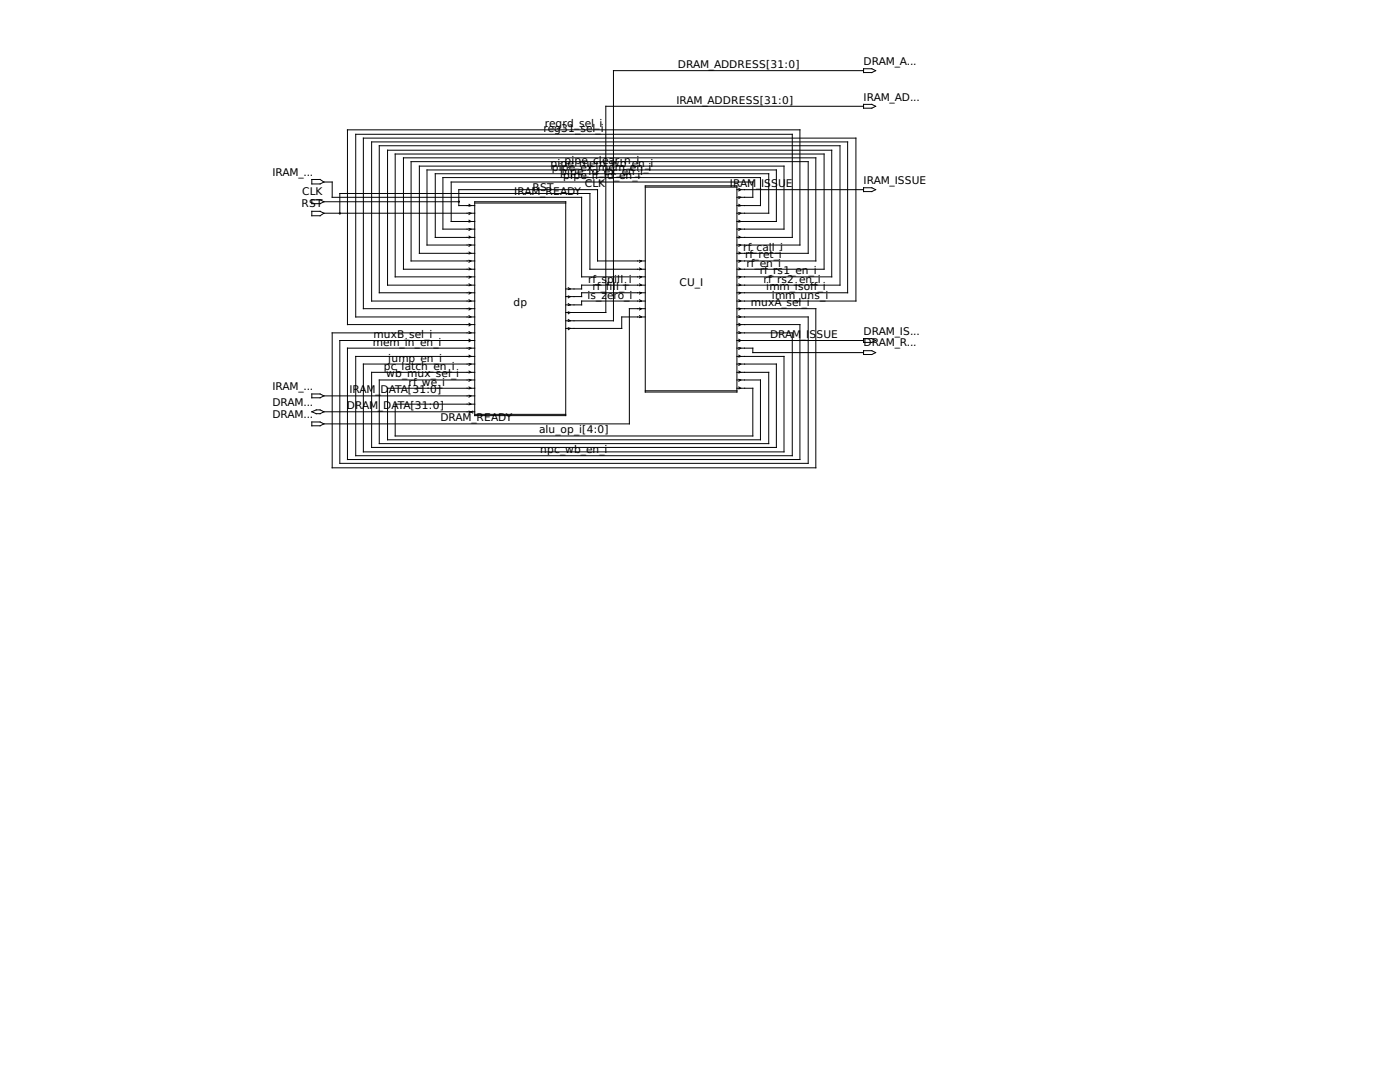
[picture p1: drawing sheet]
<svg xmlns="http://www.w3.org/2000/svg" width="279mm" height="216mm" viewBox="0 0 279 216" stroke-linecap="round" stroke-linejoin="round" font-family="sans-serif">
<g fill="none" stroke="#000" stroke-width=".2">
<path d="M172.3 14.1h-49.9v49.9h-9.5M172.3 13.7h1.7l.8 .4-.8 .4h-1.7zM62.2 39.9h1.7l.7 .4-.7 .3h-1.7zM62.2 35.8h1.7l.7 .5-.7 .4h-1.7zM64.6 36.3h1.7v3.1h49.8v15.8h12.7M128.8 37.1h18.3v41.1h-18.3zM128.8 37.3h18.3M147.1 39.4h3.1v-3.1h-60.2v7.9h4.7M147.1 37.8h25.2M147.4 37.6l.4 .2-.4 .3M147.4 39.2l.4 .2-.4 .2M172.3 21.2h-51.4v41.2h-8"/>
<path d="M172.3 37.5h1.7l.8 .3-.8 .4h-1.7zM172.3 20.8h1.7l.8 .4-.8 .4h-1.7zM62.2 42.2h1.7l.7 .3-.7 .6h-1.7zM64.6 40.3h27M64.6 42.5h30.1M67.8 42.5v-3.9h49.9v15.1h11.1M93.6 40.8l.4 .2-.4 .1M93.6 42.4l.4 .1-.4 .3M93.6 43.9l.4 .3-.4 .1M93.6 45.6l.4 .1-.4 .3M93.6 47.1l.4 .3-.4 .1M93.6 48.8l.4 .1-.4 .2"/>
<path d="M93.6 50.3l.4 .2-.4 .2M93.6 51.9l.4 .2-.4 .2M93.6 53.5l.4 .2-.4 .1M93.6 55.1l.4 .1-.4 .3M93.6 56.6l.4 .3-.4 .1M93.6 58.3l.4 .1-.4 .3M93.6 59.8l.4 .3-.4 .1M94.7 40.3h18.2v42.6h-18.2zM94.7 40.5h18.2M94.7 41h-3.1v-3.2h27.7v14.3h9.5M113.4 57.4l.4 .3-.4 .1M113.4 59.1l.4 .1-.4 .2"/>
<path d="M127.6 59.8l.4 .3-.4 .1M127.6 51.9l.4 .2-.4 .2M127.6 55.1l.4 .1-.4 .3M127.6 53.5l.4 .2-.4 .1M127.6 56.6l.4 .3-.4 .1M127.6 58.3l.4 .1-.4 .3M128.8 56.9h-12.7v.8h-3.2M128.8 58.4h-12.7v.8h-3.2M147.1 52.1h15.7v-20.6h-82.3v22.2h14.2M147.1 53.7h17.4v-23h-85.6v24.5h15.8M147.1 55.2h18.9v-25.2h-88.7v26.9h17.4M147.1 56.9h20.5v-27.8h-91.9v29.3h19"/>
<path d="M147.1 58.4h22.1v-30.1h-95v31.8h20.5M147.1 47.4h11v-20.6h-87.1v36.4h23.7M147.1 48.9h12.5v-23h-90.3v38.9h25.4M147.1 41h4.7v-5.6h-63.4v10.3h6.3M147.1 42.5h6.3v-7.8h-66.5v12.7h7.8M147.1 44.2h7.8v-10.3h-69.7v15h9.5M147.1 45.7h9.4v-12.6h-72.8v17.4h11M147.1 50.5h14.2v-18.2h-79.3v19.8h12.7M147.4 53.5l.4 .2-.4 .1M147.4 55.1l.4 .1-.4 .3M147.4 56.6l.4 .3-.4 .1M147.4 58.3l.4 .1-.4 .3"/>
<path d="M147.4 59.8l.4 .3-.4 .1M147.4 42.4l.4 .1-.4 .3M147.4 45.6l.4 .1-.4 .3M147.4 40.8l.4 .2-.4 .1M147.4 43.9l.4 .3-.4 .1M147.4 47.1l.4 .3-.4 .1M147.4 48.8l.4 .1-.4 .2M147.4 50.3l.4 .2-.4 .2M147.4 51.9l.4 .2-.4 .2M62.2 78.6h1.7l.7 .4-.7 .4h-1.7zM64.6 79h30.1M93.6 61.5l.4 .1-.4 .2"/>
<path d="M93.6 63l.4 .2-.4 .2M93.6 64.5l.4 .3-.4 .2M93.6 66.2l.4 .2-.4 .1M93.6 67.7l.4 .2-.4 .3M93.6 69.3l.4 .2-.4 .2M93.6 70.9l.4 .2-.4 .1M93.6 72.5l.4 .1-.4 .3M93.6 74l.4 .3-.4 .1M93.6 75.7l.4 .1-.4 .3M93.6 77.2l.4 .3-.4 .1M93.6 78.9l.4 .1-.4 .2M113.4 60.6l.4 .2-.4 .2"/>
<path d="M113.4 62.2l.4 .2-.4 .2M113.4 63.8l.4 .2-.4 .1M113.4 65.4l.4 .1-.4 .3M127.6 61.5l.4 .1-.4 .2M127.6 63l.4 .2-.4 .2M128.8 78h18.3M128.8 60.1h-12.7v.7h-3.2M128.8 61.6h-3.2v23h-61M128.8 63.2h-4.7v2.3h-11.2M147.1 60.1h23.7v-32.5h-98.3v34h22.2M147.1 61.6h15.7v31.7h-96.5v-26.9h28.4M147.1 63.2h14.2v29.3h-93.5v-24.6h26.9"/>
<path d="M147.1 64.8h12.5v26.9h-90.3v-22.2h25.4M147.1 66.4h11v24.5h-87.1v-19.8h23.7M147.1 67.9h25.2M147.1 69.5h3.1v.9h22.1M147.1 71.1h9.4v19.1h-84v-17.6h22.2M147.1 72.6h7.8v16.7h-80.7v-15h20.5M147.1 74.3h6.3v14.2h-77.7v-12.7h19M147.1 75.8h4.7v12h-74.5v-10.3h17.4M147.1 77.5h3.1v9.5h-71.3v-6.4h15.8M147.4 61.5l.4 .1-.4 .2M147.4 63l.4 .2-.4 .2M147.4 64.5l.4 .3-.4 .2"/>
<path d="M147.4 66.2l.4 .2-.4 .1M147.4 67.7l.4 .2-.4 .3M147.4 69.3l.4 .2-.4 .2M147.4 70.9l.4 .2-.4 .1M147.4 72.5l.4 .1-.4 .3M147.4 74l.4 .3-.4 .1M147.4 75.7l.4 .1-.4 .3M147.4 77.2l.4 .3-.4 .1M172.3 67.6h1.7l.8 .3-.8 .4h-1.7zM172.3 70h1.7l.8 .4-.8 .3h-1.7zM62.2 84.2h1.7l.7 .4-.7 .4h-1.7zM62.2 82.2l.9-.4h.8l.7 .4-.7 .4h-.8z"/>
<path d="M64.6 82.2h30.1M93.6 82l.4 .2M93.6 80.4l.4 .2-.4 .2M94 82.2l.4 .2M94 82.2l-.4 .2M94.4 82l-.4 .2M94.7 82.7h18.2"/>
</g>
<g fill="#000" stroke="#000" stroke-width=".2">
<circle cx="67.8" cy="42.6" r=".12"/>
<circle cx="91.6" cy="40.2" r=".12"/>
</g>
<g font-size="2.1">
<text x="135.3" y="13.6">DRAM_ADDRESS[31:0]</text>
<text x="172.3" y="13">DRAM_A...</text>
<text x="135" y="20.7">IRAM_ADDRESS[31:0]</text>
<text x="172.3" y="20.1">IRAM_AD...</text>
<text x="108.5" y="26.3">reg31_sel_i</text>
<text x="108.7" y="25.4">regrd_sel_i</text>
<text x="54.4" y="35.1">IRAM_...</text>
<text x="109.9" y="33.4">pipe_mem_wb_en_i</text>
<text x="110.1" y="34.2">pipe_ex_m</text>
<text x="111.8" y="34.9">pipe_id_ex</text>
<text x="112.4" y="35.8">pipe_if_i</text>
<text x="112.6" y="32.6">pipe_cle</text>
<text x="121.2" y="35.8">d</text>
<text x="121.4" y="32.6">a</text>
<text x="121.4" y="34.2">e</text>
<text x="122.6" y="35.8">_en_i</text>
<text x="122.7" y="32.6">r_n_i</text>
<text x="122.7" y="34.2">m_en_i</text>
<text x="123.1" y="34.9">_en_i</text>
<text x="60.2" y="41.4">RST</text>
<text x="60.3" y="39">CLK</text>
<text x="102.6" y="38.9">IRAM_READY</text>
<text x="106.3" y="38.1">RST</text>
<text x="116.7" y="37.3">CLK</text>
<text x="145.7" y="37.3">IRAM_</text>
<text x="151.9" y="37.3">IS</text>
<text x="153.9" y="37.3">S</text>
<text x="155.3" y="37.3">U</text>
<text x="156.8" y="37.3">E</text>
<text x="172.3" y="36.7">IRAM_ISSUE</text>
<text x="148.3" y="50">rf_call_i</text>
<text x="148.7" y="51.6">rf_ret_i</text>
<text x="149" y="53.2">rf_en_i</text>
<text x="117.2" y="59.6">is_z</text>
<text x="117.3" y="56.4">rf_s</text>
<text x="118.2" y="57.9">rf_fil</text>
<text x="121.2" y="59.6">ero_i</text>
<text x="121.2" y="56.4">p</text>
<text x="122.6" y="56.4">ill_i</text>
<text x="122.9" y="57.9">l_i</text>
<text x="135.6" y="57.2">CU_I</text>
<text x="151.6" y="54.7">rf_rs1_en_i</text>
<text x="152.4" y="56.4">rf_rs2_en_i</text>
<text x="152.9" y="57.9">imm_isoff_i</text>
<text x="154.1" y="59.6">imm_uns_i</text>
<text x="102.5" y="61.1">dp</text>
<text x="149.9" y="61.1">muxA_sel_i</text>
<text x="74.4" y="69">mem_in_en_i</text>
<text x="74.5" y="67.4">muxB_sel_i</text>
<text x="153.7" y="67.4">DRAM</text>
<text x="159.9" y="67.4">_I</text>
<text x="161.5" y="67.4">S</text>
<text x="162.9" y="67.4">SUE</text>
<text x="172.3" y="66.8">DRAM_IS...</text>
<text x="172.3" y="69.1">DRAM_R...</text>
<text x="54.4" y="77.9">IRAM_...</text>
<text x="76.6" y="73.8">pc_latch_en_i</text>
<text x="77.1" y="75.3">wb_mux_sel_i</text>
<text x="77.5" y="72.1">jump_en_i</text>
<text x="81.5" y="77">rf_we_i</text>
<text x="54.4" y="83.4">DRAM...</text>
<text x="54.4" y="81">DRAM...</text>
<text x="69.2" y="81.7">DRAM_DATA[31:0]</text>
<text x="69.7" y="78.5">IRAM_</text>
<text x="75.9" y="78.5">D</text>
<text x="77.6" y="78.5">ATA[31:0]</text>
<text x="87.9" y="84.1">DRAM_READY</text>
<text x="107.6" y="86.5">alu_op_i[4:0]</text>
<text x="107.8" y="90.4">npc_wb_en_i</text>
</g>
</svg>
